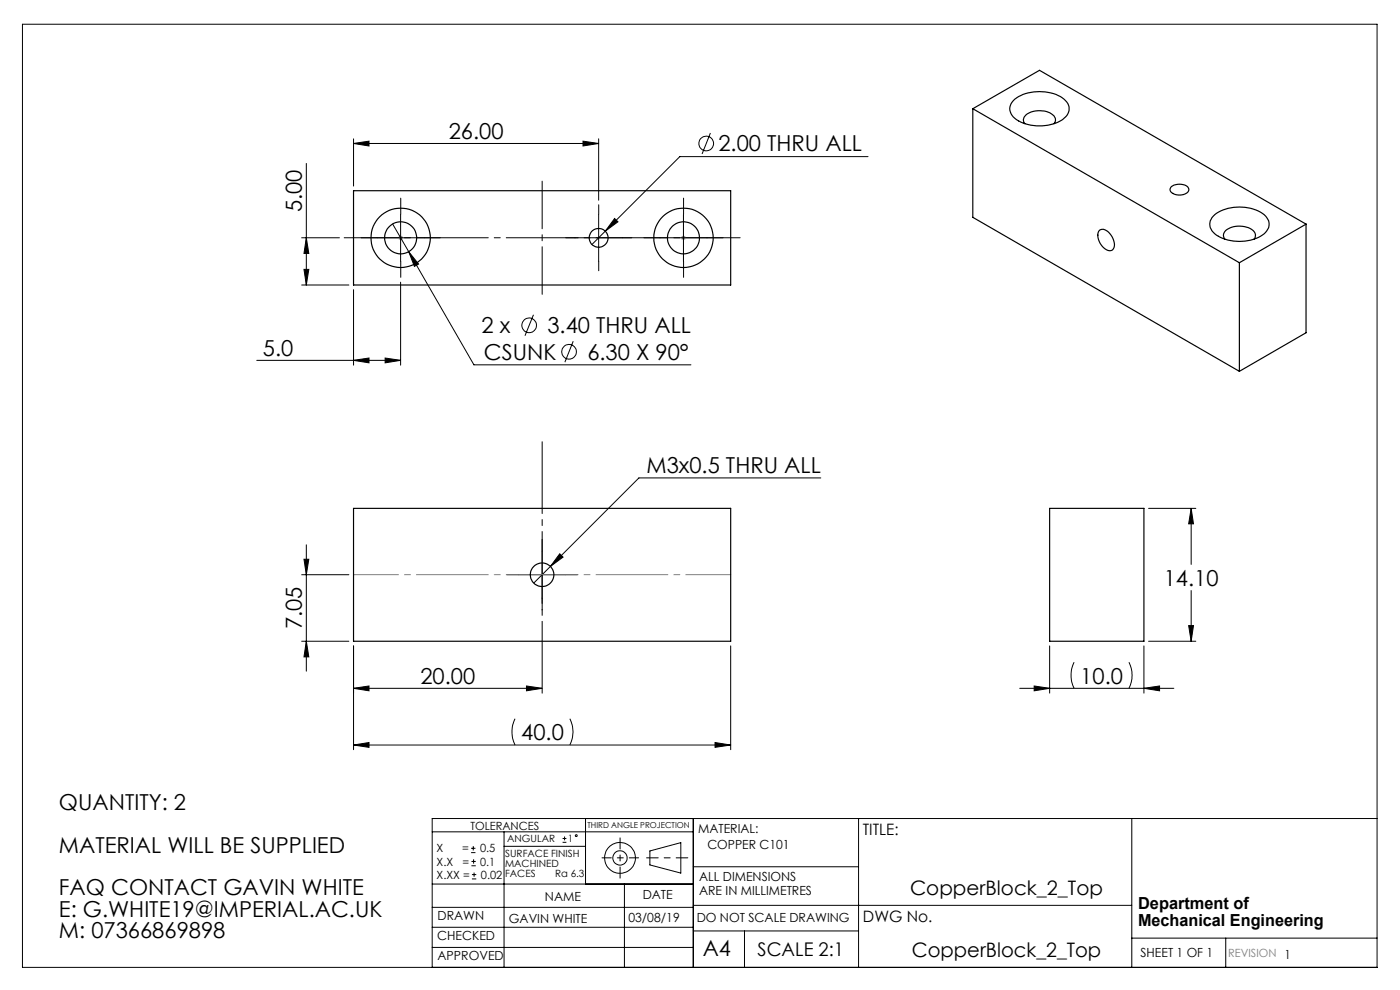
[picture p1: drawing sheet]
<svg xmlns="http://www.w3.org/2000/svg" width="297mm" height="210mm" viewBox="0 0 297 210" stroke-linecap="round" stroke-linejoin="round" font-family="sans-serif">
<g fill="none" stroke="#000" stroke-width=".21">
<path d="M4.8 5.1h287.3v200.1h-287.3zM65 34.7v25.8M75 30.4l3.3-.5v1.1zM75 29.4v10.1M75 30.4h52M123.7 29.9l3.3 .5-3.3 .6zM127 29.4v13.1M150.7 28.2l-1.8 4.5M184.1 33.2h-39.9l-18.6 18.6M64 50.4h8M64.5 57.1h1l-.5 3.4zM65 50.4l.5 3.4h-1z"/>
<path d="M80 50.4h10M83.3 47.5l3.4 5.9M85 45.5v9.9M85 59.9v17.6M86.7 53.4l13.8 24h46.1M86.7 53.4l2.1 2.6-.9 .5zM122 50.4h10M127 45.5v9.9M130.4 46.3l.7 .8-2.7 1.9zM140 50.4h10M145 45.5v9.9M54.5 76.4h30.5"/>
<path d="M64 60.5h10M75 76.4l3.3-.5v1.1zM75 61.4v16.1M81.7 75.9l3.3 .5-3.3 .6zM113.2 66.8l-1.8 4.4M121.6 72.4l-1.8 4.4M64.5 118.6h1l-.5 3.3zM65 115.6v26.8M115 116.9v10M118.7 117.5l.8 .7-2.7 1.9zM174.1 101.4h-38.6l-22.3 22.3M243.7 107.8h10"/>
<path d="M252.7 107.8v11.9M252.7 107.8l.5 3.3h-1zM64 136h10M64 121.9h10M65 136l.5 3.3h-1zM75 137v22M110 121.9h10M155 137v22M222.7 137v10M242.7 137v10M243.7 136h10M252.2 132.7h1l-.5 3.3z"/>
<path d="M252.7 125.3v10.7M75 146l3.3-.5v1zM75 146h40M75 158h80M75 158l3.3-.5v1zM109.3 152.5a6.4 6.4 0 0 0 0 5.5M111.7 145.5l3.3 .5-3.3 .5zM120.9 152.5a6.1 6.1 0 0 1 0 5.5M151.7 157.5l3.3 .5-3.3 .5zM216.3 146h32.7M219.4 145.5l3.3 .5-3.3 .5zM227.9 140.5a6.4 6.4 0 0 0 0 5.5"/>
<path d="M239.5 140.5a6.1 6.1 0 0 1 0 5.5M242.7 146l3.3-.5v1zM91.7 176.5h55.4M99.9 179.9h1M100.4 179.5v.9M106.9 176.5v28.7M106.9 179.5h17.3M119.3 178.7h.9M119.3 177.9h.9M119.8 177.4v.9M124.2 173.6v13.9M147.1 173.6v31.6"/>
<path d="M182.1 173.6v31.6M240.1 173.6v31.6M292.1 173.6h-200.4v31.6M91.7 196.7h55.4M91.7 192.5h55.4M91.7 187.5h55.4M99.9 180.9h1M100 183.6h.9M100 182.7h.9M100.1 186.4h.9M100.1 185.5h.9M100.5 182.3v.9"/>
<path d="M100.6 185.1v.9M132.5 187.5v17.7M137.9 180.5l6.5-1.8v6.5l-6.5-1.7zM147.1 183.9h35M147.1 197.5h35M147.1 192h93M157.9 197.5v7.7M240.1 199h52M260 199v6.2M91.7 201h55.4"/>
<circle cx="149.8" cy="30.4" r="1.56"/>
<circle cx="112.2" cy="69" r="1.56"/>
<circle cx="120.7" cy="74.6" r="1.56"/>
<circle cx="122.2" cy="177.3" r=".2"/>
<circle cx="131.5" cy="182" r="1.52"/>
<circle cx="131.5" cy="182" r="3.3"/>
</g>
<path d="M145.9 182h-8.7" fill="none" stroke="#000" stroke-width=".21" stroke-dasharray="15.2 1.3 1.3 1.3" stroke-dashoffset="12.8"/>
<path d="M131.5 177.7v8.6" fill="none" stroke="#000" stroke-width=".21" stroke-dasharray="15.2 1.3 1.3 1.3" stroke-dashoffset="12.9"/>
<path d="M127.7 182h7.8" fill="none" stroke="#000" stroke-width=".21" stroke-dasharray="15.2 1.3 1.3 1.3" stroke-dashoffset="13.3"/>
<path d="M84.5 50.4h1M84.6 50.1l.7 .7M85 49.9v1.1M85.3 50.1l-.7 .7M144.5 50.4h1M144.6 50.1l.7 .7M145 49.9v1.1M145.3 50.1l-.7 .7" fill="none" stroke="#808080" stroke-width=".21"/>
<g fill="none" stroke="#000" stroke-width=".21" stroke-dasharray="15.2 1.3 1.3 1.3">
<path d="M80 50.4h-3.4M85 45.4v-3.4M85 55.4v3.4M90 50.4h3.4M122 50.4h-2M127 45.4v-2M127 55.4v2M132 50.4h2M140 50.4h-3.4M145 45.4v-3.4M145 55.4v3.4M150 50.4h3.4"/>
<path d="M115 116.9v-2.5M110 121.9h-2.5M115 126.9v2.5M120 121.9h2.5"/>
</g>
<path d="M115 62.4v-24" fill="none" stroke="#000" stroke-width=".21" stroke-dasharray="15.2 1.3 1.3 1.3" stroke-dashoffset="5.1"/>
<path d="M73 50.4h84" fill="none" stroke="#000" stroke-width=".21" stroke-dasharray="15.2 1.3 1.3 1.3" stroke-dashoffset="3.7"/>
<path d="M115 92.8v55.1" fill="none" stroke="#000" stroke-width=".21" stroke-dasharray="15.2 1.3 1.3 1.3" stroke-dashoffset="-.9"/>
<path d="M155 121.9h-80" fill="none" stroke="#808080" stroke-width=".21" stroke-dasharray="15.2 1.3 1.3 1.3" stroke-dashoffset="5.7"/>
<g fill="#000">
<path d="M65 136l.5 3.3h-1zM64.5 118.6h1l-.5 3.3zM64.5 57.1h1l-.5 3.4zM65 50.4l.5 3.4h-1z"/>
<path d="M75 158l3.3-.5v1zM151.7 157.5l3.3 .5-3.3 .5zM118.7 117.5l-1.9 2.6 2.7-1.9zM86.7 53.4l1.2 3.1 .9-.5zM130.4 46.3l-2 2.7 2.7-1.9zM252.7 107.8l.5 3.3h-1zM252.2 132.7h1l-.5 3.3z"/>
<path d="M111.7 145.5l3.3 .5-3.3 .5zM75 146l3.3-.5v1zM81.7 75.9l3.3 .5-3.3 .6zM75 76.4l3.3-.5v1.1zM123.7 29.9l3.3 .5-3.3 .6zM75 30.4l3.3-.5v1.1zM242.7 146l3.3-.5v1zM219.4 145.5l3.3 .5-3.3 .5z"/>
</g>
<g fill="none" stroke="#000" stroke-width=".25">
<path d="M206.4 23.1v23l56.5 32.7M206.4 23.1l56.5 32.6M206.4 23.1l14.1-8.2 56.6 32.6M215.3 21.1a9.3 9.3 0 0 1 10.4 0 2.54 2.54 0 0 1-.3 4.3 9.2 9.2 0 0 1-10.5-.6 2.42 2.42 0 0 1 .4-3.7zM217.4 26.2a1.54 1.54 0 0 1 1.1-2.4 4.5 4.5 0 0 1 5.2 1l.2 .8-.3 .6M248.4 39.7a2.71 2.71 0 0 1 3.7 .2 1.09 1.09 0 0 1-1 1.4 2.38 2.38 0 0 1-2.9-1zM75 40.5h80v20h-80zM233.2 48.9a1.8 1.8 0 0 1 2.5 1 2.47 2.47 0 0 1 .2 3.2 2.61 2.61 0 0 1-2.8-2.2l-.2-1.3zM257.4 45.9a9.1 9.1 0 0 1 10-.9 2.7 2.7 0 0 1 1.8 2.6 2.7 2.7 0 0 1-1.8 2.5 9.5 9.5 0 0 1-9.7-.5 2.44 2.44 0 0 1-.3-3.7zM259.8 50.7a1.43 1.43 0 0 1 .8-2.2 4.7 4.7 0 0 1 5.6 .8l.1 .5-.2 .9M262.9 55.7v23.1M277.1 47.5l-14.2 8.2"/>
<path d="M277.1 47.5v23.1l-14.2 8.2M75 107.8h80v28.2h-80zM222.7 107.8h20v28.2h-20z"/>
<circle cx="85" cy="50.5" r="3.4"/>
<circle cx="85" cy="50.5" r="6.3"/>
<circle cx="127" cy="50.5" r="2"/>
<circle cx="145" cy="50.5" r="3.4"/>
<circle cx="145" cy="50.5" r="6.3"/>
<circle cx="115" cy="121.9" r="2.5"/>
</g>
<g font-size="4.7">
<text x="95.2" y="29.4">26.00</text>
<text x="152.4" y="32.1">2.00 THRU ALL</text>
<text x="64" y="45" transform="rotate(-90 64 45)">5.00</text>
<text x="102.2" y="70.7">2 x</text>
<text x="116.1" y="70.7">3.40 THRU ALL</text>
<text x="55.8" y="75.4">5.0</text>
<text x="102.6" y="76.3">CSUNK</text>
<text x="124.6" y="76.3">6.30 X 90°</text>
<text x="137.1" y="100.3">M3x0.5 THRU ALL</text>
<text x="246.9" y="124.2">14.10</text>
<text x="64" y="133.5" transform="rotate(-90 64 133.5)">7.05</text>
<text x="89.2" y="145">20.00</text>
<text x="229.2" y="145">10.0</text>
<text x="110.6" y="157">40.0</text>
<text x="12.5" y="171.8">QUANTITY: 2</text>
<text x="12.5" y="180.9">MATERIAL WILL BE SUPPLIED</text>
<text x="12.5" y="189.9">FAQ CONTACT GAVIN WHITE</text>
<text x="12.5" y="194.4">E: G.WHITE19@IMPERIAL.AC.UK</text>
<text x="12.5" y="199">M: 07366869898</text>
<text x="149.1" y="202.9">A4</text>
</g>
<g font-size="4.2">
<text x="193.1" y="189.9">CopperBlock_2_Top</text>
<text x="193.4" y="203">CopperBlock_2_Top</text>
</g>
<text font-size="4" x="160.7" y="202.8">SCALE 2:1</text>
<g font-size="3.5">
<text x="241.4" y="192.8">Department of</text>
<text x="241.4" y="196.3">Mechanical Engineering</text>
</g>
<g font-size="3.3">
<text x="183" y="177.2">TITLE:</text>
<text x="183.1" y="195.7">DWG No.</text>
</g>
<g font-size="2.7">
<text x="148.1" y="176.7">MATERIAL:</text>
<text x="150.1" y="180.1">COPPER C101</text>
<text x="115.6" y="191">NAME</text>
<text x="136.3" y="190.8">DATE</text>
<text x="148.3" y="186.8">ALL DIMENSIONS</text>
<text x="148.3" y="189.8">ARE IN MILLIMETRES</text>
<text x="92.8" y="195.2">DRAWN</text>
<text x="107.9" y="195.7">GAVIN WHITE</text>
<text x="133.3" y="195.6">03/08/19</text>
<text x="147.8" y="195.7">DO NOT SCALE DRAWING</text>
<text x="92.8" y="199.3">CHECKED</text>
<text x="92.8" y="203.6">APPROVED</text>
<text x="242" y="203">SHEET 1 OF 1</text>
</g>
<g font-size="2.4">
<text x="99.8" y="176">TOLERANCES</text>
<text x="92.6" y="180.8">X</text>
<text x="92.6" y="183.6">X.X</text>
<text x="98" y="180.8">=</text>
<text x="98.1" y="183.6">=</text>
<text x="101.8" y="180.8">0.5</text>
<text x="101.9" y="183.6">0.1</text>
<text x="92.6" y="186.4">X.XX =</text>
<text x="102" y="186.4">0.02</text>
</g>
<text font-size="2.4" fill="#808080" x="260.6" y="203">REVISION 1</text>
<g font-size="2.1">
<text x="107.6" y="178.6">ANGULAR</text>
<text x="120.5" y="178.6">1</text>
<text x="107.2" y="181.8">SURFACE FINISH</text>
<text x="107.2" y="183.9">MACHINED</text>
<text x="107.2" y="186">FACES</text>
<text x="117.8" y="186">Ra 6.3</text>
</g>
<text font-size="1.7" x="124.6" y="175.7">THIRD ANGLE PROJECTION</text>
</svg>
